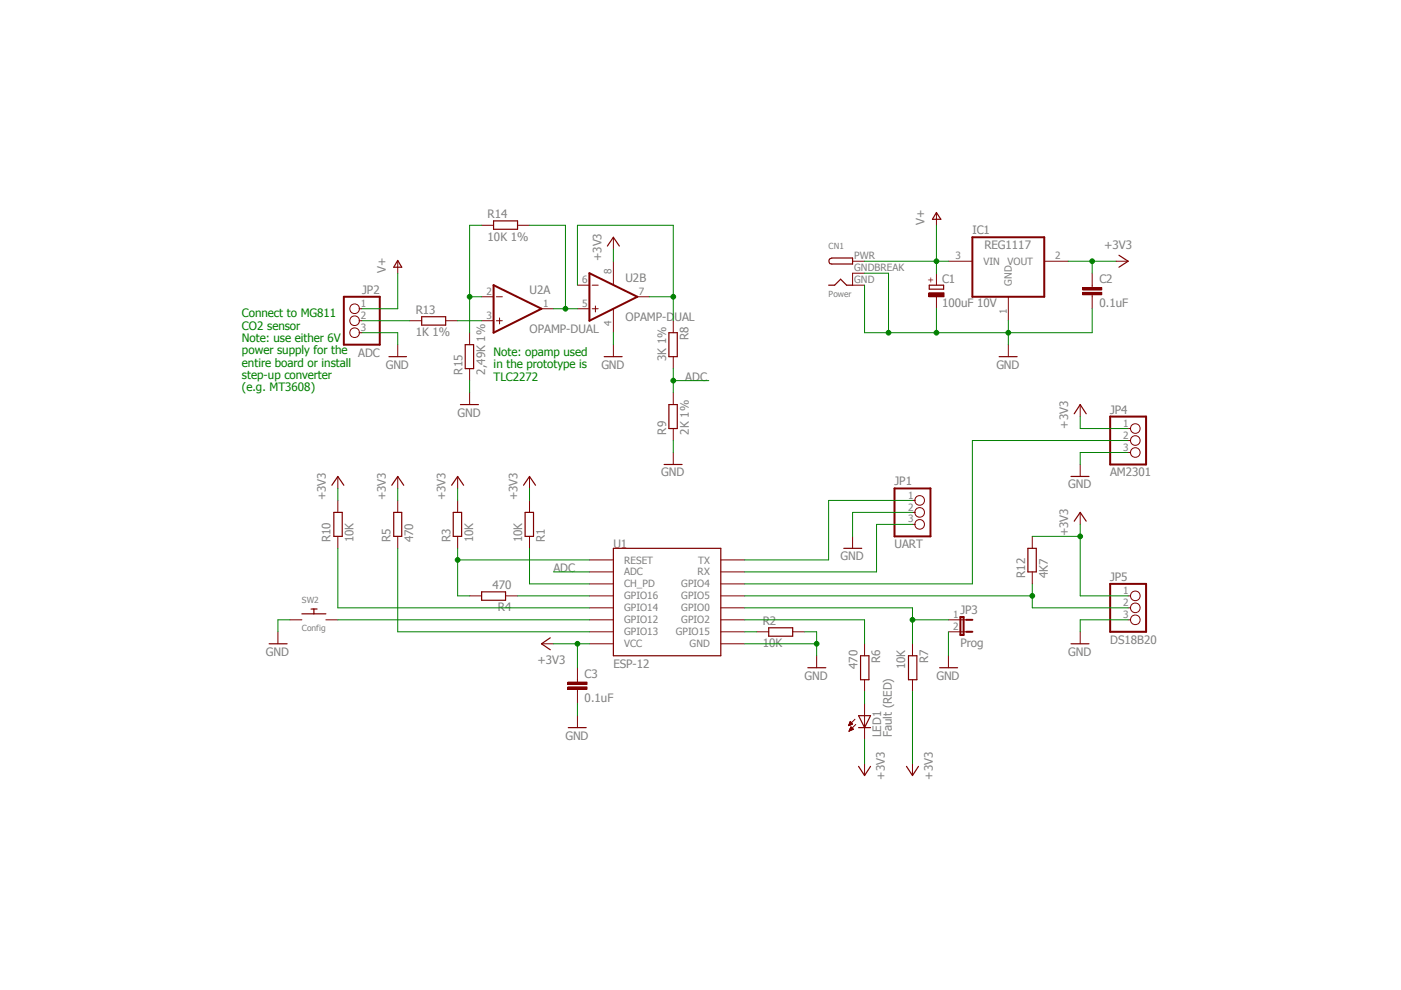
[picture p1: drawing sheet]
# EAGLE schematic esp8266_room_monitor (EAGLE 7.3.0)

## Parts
C1  100uF 10V  CPOL-EUE/7260-38W  [E/7260-38W]
C2  0.1uF  C-EUC0805  [C0805]
C3  0.1uF  C-EUC0805  [C0805]
CN1  Power  DCBARRELPTH  [DCJACK_2MM_PTH]
IC1  REG1117  [SOT223]
JP1  UART  PINHD-1X3  [1X03]
JP2  ADC  PINHD-1X3  [1X03]
JP3  Prog  JP1E  [JP1]
JP4  AM2301  PINHD-1X3  [1X03]
JP5  DS18B20  PINHD-1X3  [1X03]
LED1  Fault (RED)  LED5MM  [LED5MM]
R1  10K  R-EU_R0805  [R0805]
R2  10K  R-EU_R0805  [R0805]
R3  10K  R-EU_M0805  [M0805]
R4  470  R-EU_M0805  [M0805]
R5  470  R-EU_M0805  [M0805]
R6  470  R-EU_M0805  [M0805]
R7  10K  R-EU_M0805  [M0805]
R8  3K 1%  R-EU_M0805  [M0805]
R9  2K 1%  R-EU_M0805  [M0805]
R10  10K  R-EU_M0805  [M0805]
R12  4K7  R-EU_M0805  [M0805]
R13  1K 1%  R-EU_M0805  [M0805]
R14  10K 1%  R-EU_M0805  [M0805]
R15  2,49K 1%  R-EU_M0805  [M0805]
SW2  Config  SWITCH_PUSHBUTTONC&K_KSS  [BTN_CK_KSS]
U1  ESP-12  ESP12SMD  [ESP12-SMD]
U2  OPAMP-DUAL  [DIP8]

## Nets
+3V3: C2.1 C3.1 IC1.2(VOUT) JP4.1 JP5.1 LED1.K(C) R1.2 R3.2 R5.2 R7.2 R10.2 R12.2 U1.VCC U2.8(SUP:VCC)
ADC: R8.2 R9.2 U1.ADC
ADC_AMPLIFIED: R14.2 U2.1(A:OUT) U2.5(B:IN+)
ADC_IN_PRE: R13.2 U2.3(A:IN+)
ADC_OPAMP_FEEDBACK: R14.1 R15.2 U2.2(A:IN-)
ADC_OUT_BUFFERED: R8.1 U2.6(B:IN-) U2.7(B:OUT)
ADC_RAW: JP2.2 R13.1
CH_PD: R1.1 U1.CH_PD
GND: C1.- C2.2 C3.2 CN1.GND CN1.GNDBREAK IC1.1(GND) JP1.2 JP2.3 JP3.2 JP4.3 JP5.3 R2.2 R9.1 R15.1 SW2.P$1 U1.GND U2.4(SUP:VEE)
GPIO0: JP3.1 R7.1 U1.GPIO0
GPIO2: R6.1 U1.GPIO2
GPIO4: JP4.2 U1.GPIO4
GPIO5: JP5.2 R12.1 U1.GPIO5
GPIO13: R5.1 U1.GPIO13
LED_FAULT: LED1.A R6.2
N$1: R4.1 U1.GPIO16
N$3: R2.1 U1.GPIO15
N$4: R10.1 U1.GPIO14
N$10: SW2.P$2 U1.GPIO12
RESET: R3.1 R4.2 U1.RESET
RXD: JP1.3 U1.RXD0(RX)
TXD: JP1.1 U1.TXD0(TX)
V+: C1.+ CN1.PWR IC1.3(VIN) JP2.1

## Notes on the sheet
- Connect to MG811
  CO2 sensor
  Note: use either 6V
  power supply for the
  entire board or install
  step-up converter
  (e.g. MT3608)
- Note: opamp used
  in the prototype is
  TLC2272
